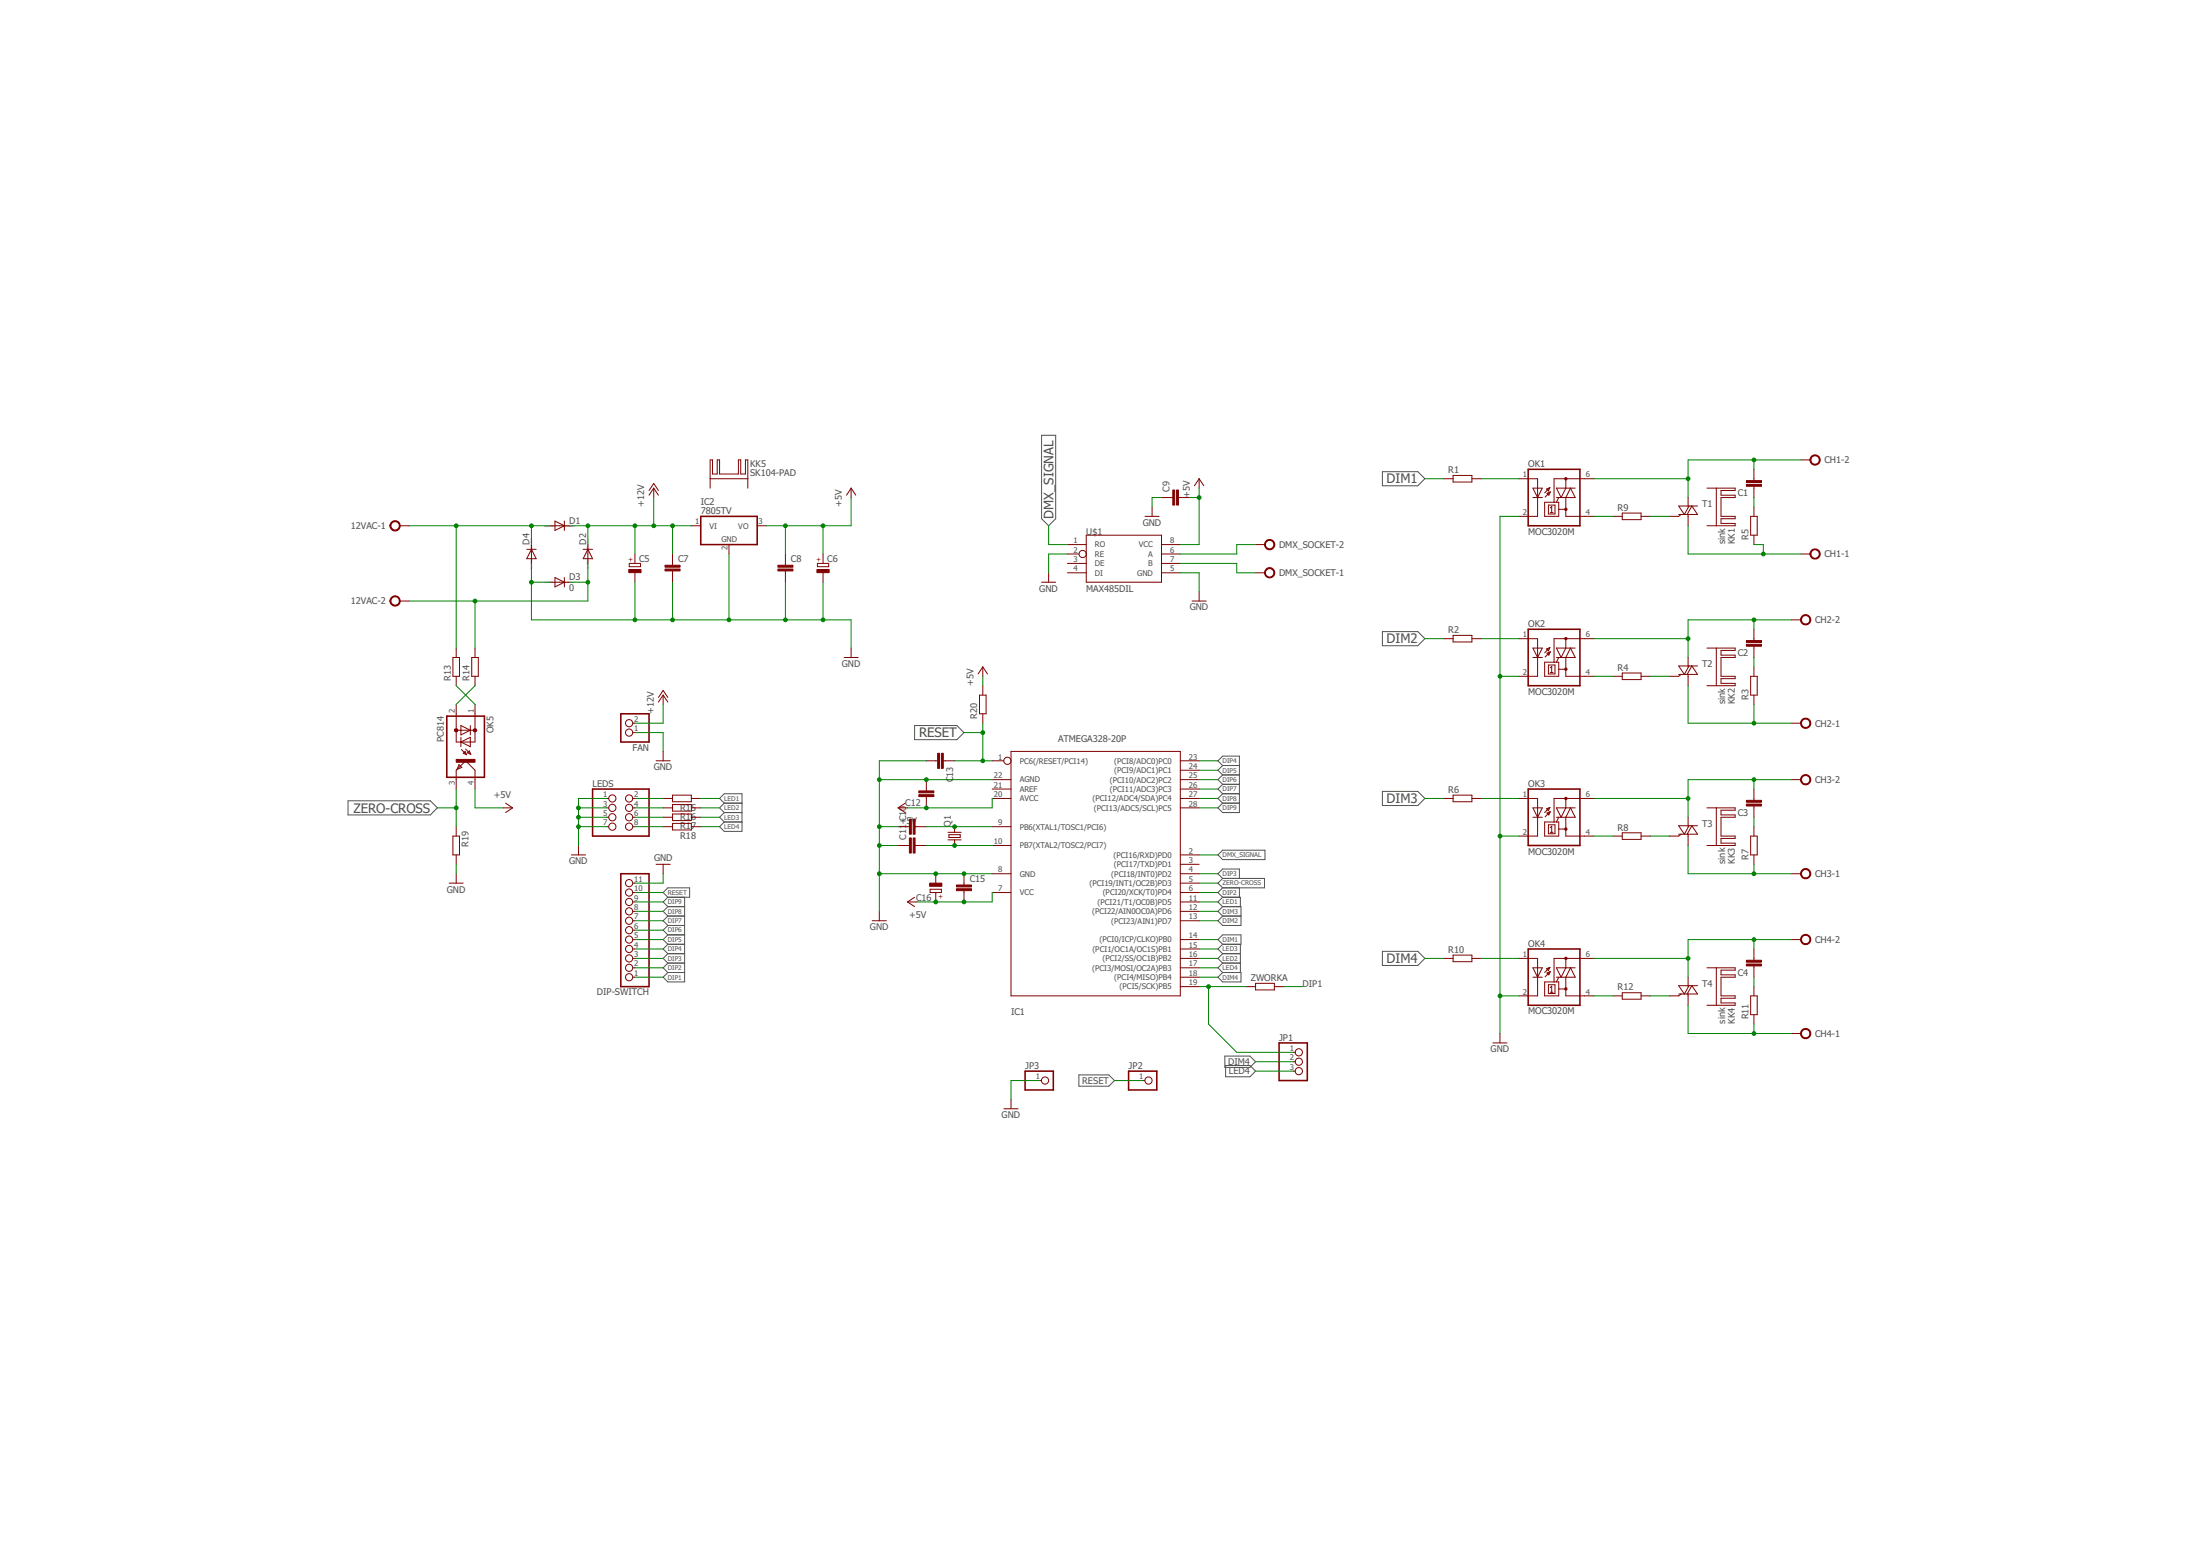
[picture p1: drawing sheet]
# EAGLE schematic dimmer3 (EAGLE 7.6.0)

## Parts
12VAC  AK500/2  [AK500/2]
C1  C-EU102-054X133  [C102-054X133]
C2  C-EU102-054X133  [C102-054X133]
C3  C-EU102-054X133  [C102-054X133]
C4  C-EU102-054X133  [C102-054X133]
C5  CPOL-EUE5-13  [E5-13]
C6  CPOL-EUE2.5-7  [E2,5-7]
C7  C-EU050-024X044  [C050-024X044]
C8  C-EU050-024X044  [C050-024X044]
C9  C-EU050-024X044  [C050-024X044]
C10  C-EU050-024X044  [C050-024X044]
C11  C-EU050-024X044  [C050-024X044]
C12  C-EU050-024X044  [C050-024X044]
C13  C-EU050-024X044  [C050-024X044]
C15  C-EU050-024X044  [C050-024X044]
C16  CPOL-EUE2,5-6E  [E2,5-6E]
CH1  AK500/2  [AK500/2]
CH2  AK500/2  [AK500/2]
CH3  AK500/2  [AK500/2]
CH4  AK500/2  [AK500/2]
D1  1N4004  [DO41-10]
D2  1N4004  [DO41-10]
D3  0  1N4004  [DO41-10]
D4  1N4004  [DO41-10]
DIP-SWITCH  PINHD-1X11  [1X11]
DMX_SOCKET  AK500/2  [AK500/2]
FAN  PINHD-1X2  [1X02]
IC1  ATMEGA328-20P  [DIL28-3]
IC2  7805TV  [TO220V]
JP1  PINHD-1X3  [1X03]
JP2  PINHD-1X1  [1X01]
JP3  PINHD-1X1  [1X01]
KK1  sink  SK104-PAD  [SK104-PAD]
KK2  sink  SK104-PAD  [SK104-PAD]
KK3  sink  SK104-PAD  [SK104-PAD]
KK4  sink  SK104-PAD  [SK104-PAD]
KK5  SK104-PAD  [SK104-PAD]
LEDS  PINHD-2X4  [2X04]
OK1  MOC3020M  [DIL06]
OK2  MOC3020M  [DIL06]
OK3  MOC3020M  [DIL06]
OK4  MOC3020M  [DIL06]
OK5  PC814  [DIL04]
Q1  CRYSTALHC49U-V  [HC49U-V]
R1  R-EU_0207/10  [0207/10]
R2  R-EU_0207/10  [0207/10]
R3  R-EU_0617/22  [0617/22]
R4  R-EU_0207/10  [0207/10]
R5  R-EU_0617/22  [0617/22]
R6  R-EU_0207/10  [0207/10]
R7  R-EU_0617/22  [0617/22]
R8  R-EU_0207/10  [0207/10]
R9  R-EU_0207/10  [0207/10]
R10  R-EU_0207/10  [0207/10]
R11  R-EU_0617/22  [0617/22]
R12  R-EU_0207/10  [0207/10]
R13  R-EU_0207/10  [0207/10]
R14  R-EU_0207/10  [0207/10]
R15  R-EU_0207/10  [0207/10]
R16  R-EU_0207/10  [0207/10]
R17  R-EU_0207/10  [0207/10]
R18  R-EU_0207/10  [0207/10]
R19  R-EU_0207/10  [0207/10]
R20  R-EU_0207/10  [0207/10]
T1  BT138-DSH  [TO220DSH]
T2  BT138-DSH  [TO220DSH]
T3  BT138-DSH  [TO220DSH]
T4  BT138-DSH  [TO220DSH]
U$1  MAX485DIL  [DIL08]
ZWORKA  R-EU_0204/7  [0204/7]

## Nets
+5V: C6.+ C8.1 C9.2 C12.1 C15.2 C16.+ IC1.7(VCC) IC1.20(AVCC) IC2.3(VO) OK5.4(C) R20.2 U$1.8(VCC)
+12V: C5.+ C7.1 D1.C D2.C FAN.2 IC2.1(VI)
DIM1: IC1.14((PCI0/ICP/CLKO)PB0) R1.1
DIM2: IC1.13((PCI23/AIN1)PD7) R2.1
DIM3: IC1.12((PCI22/AIN0OC0A)PD6) R6.1
DIM4: IC1.18((PCI4/MISO)PB4) JP1.2 R10.1
DIP1: DIP-SWITCH.1 ZWORKA.2
DIP2: DIP-SWITCH.2 IC1.6((PCI20/XCK/T0)PD4)
DIP3: DIP-SWITCH.3 IC1.4((PCI18/INT0)PD2)
DIP4: DIP-SWITCH.4 IC1.23((PCI8/ADC0)PC0)
DIP5: DIP-SWITCH.5 IC1.24((PCI9/ADC1)PC1)
DIP6: DIP-SWITCH.6 IC1.25((PCI10/ADC2)PC2)
DIP7: DIP-SWITCH.7 IC1.26((PCI11/ADC3)PC3)
DIP8: DIP-SWITCH.8 IC1.27((PCI12/ADC4/SDA)PC4)
DIP9: DIP-SWITCH.9 IC1.28((PCI13/ADC5/SCL)PC5)
DMX_SIGNAL: IC1.2((PCI16/RXD)PD0) U$1.1(RO)
GND: C5.- C6.- C7.2 C8.2 C9.1 C10.1 C11.1 C12.2 C13.2 C15.1 C16.- D3.A D4.A DIP-SWITCH.11 FAN.1 IC1.8(GND) IC1.22(AGND) IC2.2(GND) JP3.1 LEDS.1 LEDS.3 LEDS.5 LEDS.7 OK1.2(C) OK2.2(C) OK3.2(C) OK4.2(C) R19.2 U$1.2(RE) U$1.5(GND)
LED1: IC1.11((PCI21/T1/OC0B)PD5) R15.1
LED2: IC1.16((PCI2/SS/OC1B)PB2) R16.1
LED3: IC1.15((PCI1/OC1A/OC1S)PB1) R17.1
LED4: IC1.17((PCI3/MOSI/OC2A)PB3) JP1.3 R18.1
N$1: C1.2 CH1.2 OK1.6(A2) T1.A2
N$2: CH1.1 R5.1 T1.A1
N$3: C3.1 R7.2
N$4: CH4.1 R11.1 T4.A1
N$5: C2.2 CH2.2 OK2.6(A2) T2.A2
N$6: R9.2 T1.G
N$7: OK1.4(A1) R9.1
N$8: OK1.1(A) R1.2
N$9: CH2.1 R3.1 T2.A1
N$10: C4.1 R11.2
N$11: C2.1 R3.2
N$12: R4.2 T2.G
N$13: OK2.4(A1) R4.1
N$14: OK2.1(A) R2.2
N$15: C3.2 CH3.2 OK3.6(A2) T3.A2
N$16: CH3.1 R7.1 T3.A1
N$17: C1.1 R5.2
N$18: OK5.1(AC1) R13.1
N$19: R8.2 T3.G
N$20: OK3.4(A1) R8.1
N$21: OK3.1(A) R6.2
N$22: C4.2 CH4.2 OK4.6(A2) T4.A2
N$23: OK5.2(AC2) R14.1
N$26: R12.2 T4.G
N$27: OK4.4(A1) R12.1
N$28: OK4.1(A) R10.2
N$29: LEDS.2 R15.2
N$31: 12VAC.1 D1.A D4.C R13.2
N$32: LEDS.4 R16.2
N$33: 12VAC.2 D2.A D3.C R14.2
N$34: LEDS.6 R17.2
N$36: LEDS.8 R18.2
N$37: DMX_SOCKET.2 U$1.6(A)
N$38: DMX_SOCKET.1 U$1.7(B)
N$39: C10.2 IC1.9(PB6(XTAL1/TOSC1/PCI6)) Q1.2
N$40: C11.2 IC1.10(PB7(XTAL2/TOSC2/PCI7)) Q1.1
RESET: C13.1 DIP-SWITCH.10 IC1.1(PC6(/RESET/PCI14)) JP2.1 R20.1
XDDD: IC1.19((PCI5/SCK)PB5) JP1.1 ZWORKA.1
ZERO-CROSS: IC1.5((PCI19/INT1/OC2B)PD3) OK5.3(E) R19.1
Unconnected: IC1.3((PCI17/TXD)PD1) IC1.21(AREF) KK1.K1(K) KK1.K2(K) KK2.K1(K) KK2.K2(K) KK3.K1(K) KK3.K2(K) KK4.K1(K) KK4.K2(K) KK5.K1(K) KK5.K2(K) U$1.3(DE) U$1.4(DI)
